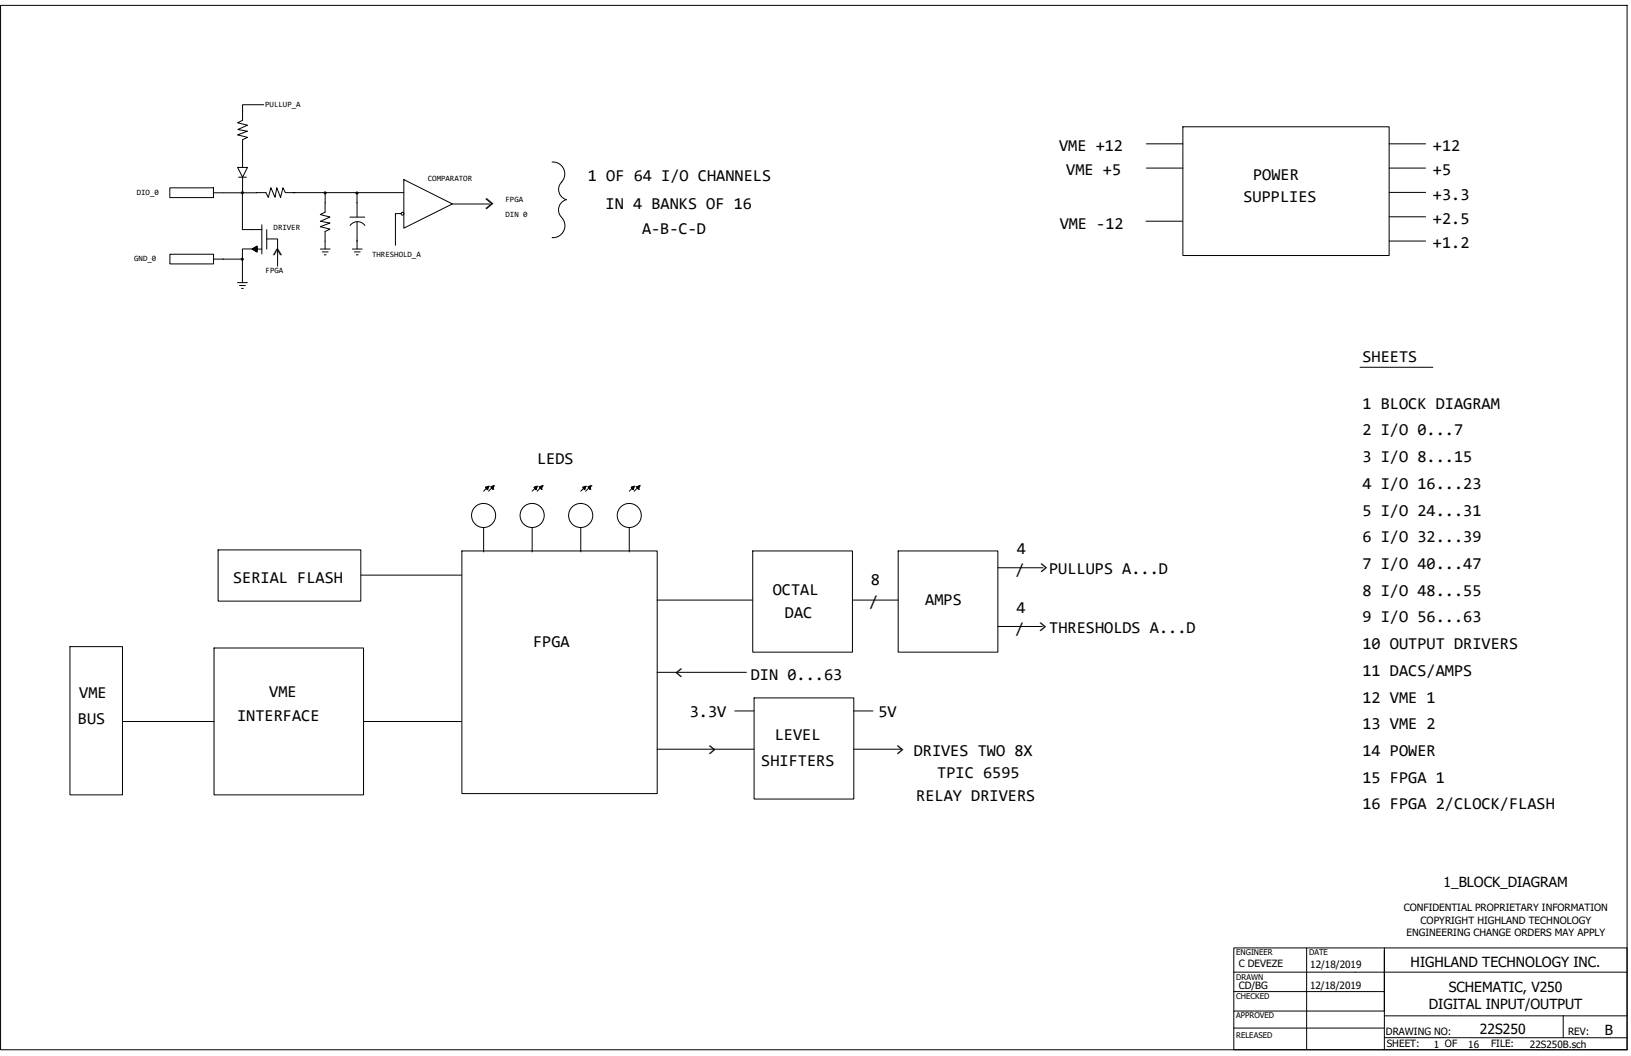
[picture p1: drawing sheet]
<svg xmlns="http://www.w3.org/2000/svg" width="432mm" height="279mm" viewBox="0 0 432 279" stroke-linecap="round" stroke-linejoin="round" font-family="sans-serif">
<g fill="none" stroke="#000" stroke-width=".26">
<path d="M.1 1.4h430.7v276.3h-430.7zM64.2 29.3v2.5l-1.3 .7 2.6 .6-2.5 1.2 2.5 .4-2.6 1 2.6 .6-1.3 .7v7.3M69.8 27.7h-5.6v1.6M303.5 38.1h9.7M313.2 33.5h54.6v34.1h-54.6zM367.8 38.1h9.6M45 49.7h11.5v2.6h-11.5zM62.9 44.3h2.6l-1.3 2.6zM63.2 46.9h2M64.2 51v9.7h2.7M64.2 46.9v4.1h3.8M64.2 51h-7.7"/>
<path d="M67.8 51h2.6l.6 1.2 .7-2.5 1.1 2.5 .5-2.5 1 2.5 .6-2.5 .6 1.3h31.4M69.3 59.5v7.7M86.1 53.6v2.5l-1.3 .7 2.6 .6-2.6 1.1 2.6 .5-2.6 1 2.6 .6-1.3 .7v4.6M86.1 50.9v2.8M92.6 57.4h4M92.7 59.6a2.41 2.41 0 0 1 3.9 .1M94.5 50.9v6.5M94.5 58.7v7.2M106.2 56.5h-1.5v8.4M106.9 47.5l12.9 6.5-12.9 6.4zM119.7 54h9.9M146.2 42.9a3.2 3.2 0 0 1 3 1.7 3.2 3.2 0 0 1-.5 3.5"/>
<path d="M148.7 57.6a3.2 3.2 0 0 1 .6 3.5 3.2 3.2 0 0 1-3.1 1.8M148.7 48.2a2.75 2.75 0 0 0 1.2 4.6M149.9 52.9a2.77 2.77 0 0 0-1.2 4.6M303.4 58.5h9.7M303.5 44.5h9.7M367.8 44.5h9.6M367.8 50.9h9.6M367.8 57.4h9.6M45 67.3h11.5v2.5h-11.5zM62.9 74.8h2.6M63.4 75.5h1.5M63.9 76.3h.5"/>
<path d="M64.2 68.6h-7.7M66.8 65.9l1.3 .8v-1.6l-1.3 .8h2.5M66.8 60.7h2.5M66.8 66h1.3M67 65.7v.4M67 65.9h-2.8v8.9M67.1 65.7h1M67.2 65.6l.1 .6h.8M67.7 66.5h.4M67.8 65.3v1.2M68 65.2h.1M68 65.1v1.6"/>
<path d="M68.1 65.4h-.6v1M70.6 63.2h2.9v7.2M70.6 60.7v5.2M84.8 65.9h2.6M85.3 66.7h1.6M85.8 67.4h.5M93.3 65.9h2.6M93.8 66.7h1.6M94.3 67.4h.5M367.8 63.8h9.6M360.1 97.2h19.2M128 139.6v6.4"/>
<path d="M128.5 128.9h.8M128.7 128.9v.2M128.7 129.2h.5M128.9 128.8v.7h.2M129.2 128.7v.5M129.3 128.7h.1M129.3 128.7l-.2 .9-.6-.7 .8-.2-1.3 1.3M130 128.8h.1M130 128.8l.7-.3-.2 1zM130 128.9h.6M130.2 128.7v.5M130.3 129.2h.3"/>
<path d="M130.3 128.7h.4M130.5 129.5h.1M130.5 128.6v.9M130.6 128.7l-1.3 1.3M130.7 128.5h.1M140.9 139.6v6.4M141.4 128.9h.7M141.6 128.9v.2M141.6 129.2h.5M141.8 128.8v.7h.2M142.1 128.7v.5M142.2 128.7l-.3 .9-.5-.7 .8-.2-1.3 1.3"/>
<path d="M142.2 128.7h.1M142.8 128.8h.1M142.8 128.8l.8-.3-.3 1zM142.9 128.9h.6M143.1 128.7v.5M143.1 129.2h.3M143.2 128.7h.4M143.3 129.5h.1M143.3 128.6v.9M143.5 128.7l-1.3 1.3M143.6 128.5h.1M153.8 139.6v6.4"/>
<path d="M154.3 128.9h.7M154.4 128.9v.2M154.5 129.2h.4M154.7 128.8v.7h.1M154.9 128.7v.5M155 128.7h.1M155 128.7l-.2 .9-.5-.7 .7-.2-1.2 1.3M155.7 128.8h.1M155.7 128.8l.8-.3-.3 1zM155.7 128.9h.7M155.9 128.7v.5M156 129.2h.3"/>
<path d="M156.1 128.7h.3M156.2 129.5h.1M156.2 128.6v.9M156.3 128.7l-1.3 1.3M156.5 128.5h.1M166.6 139.6v6.4M167.1 128.9h.8M167.3 128.9v.2M167.3 129.2h.5M167.5 128.8v.7h.2M167.8 128.7v.5M167.9 128.7h.1"/>
<path d="M167.9 128.7l-.3 .9-.5-.7 .8-.2-1.3 1.3M168.5 128.8h.1M168.5 128.8l.8-.3-.2 1zM168.6 128.9h.6M168.8 128.7v.5M168.8 129.2h.3M168.9 128.7h.4M169.1 129.5h.1M169.1 128.6v.9M169.2 128.7l-1.3 1.3M169.3 128.5h.1M57.7 145.5h37.8v13.5h-37.8z"/>
<path d="M95.6 152.2h26.6M122.3 145.8h51.7v64.2h-51.7zM173.9 158.8h25.4M199.3 145.8h26.4v26.8h-26.4zM225.7 158.8h12.1M237.8 145.8h26.4v26.8h-26.4zM264.2 150.2h11.9M18.5 171.1h13.9v39.2h-13.9zM56.7 171.5h39.5v38.8h-39.5zM174 177.9h23.6M264.2 165.8h11.7M32.4 190.9h24.3"/>
<path d="M96.3 190.9h25.9M173.9 198.2h25.7M194.5 188.1h5.1M199.6 184.7h26.4v26.7h-26.4zM226 188.1h5.1M238.5 198v.2h-12.5M326.6 257.2h104.2M345.9 250.8h20.6M366.5 251.5v26.2M326.6 272h39.9M326.6 262.4h39.9M326.6 267.5h39.9v-16.7h64.3v26.9h-104.2z"/>
<path d="M326.6 267.5v-16.7h19.3v26.9M366.5 268.8h64.3M366.5 274.6h64.3M413.9 268.7v5.8"/>
<circle cx="106.6" cy="56.5" r=".38"/>
<circle cx="128" cy="136.4" r="3.2"/>
<circle cx="140.9" cy="136.4" r="3.2"/>
<circle cx="153.7" cy="136.4" r="3.2"/>
<circle cx="166.6" cy="136.4" r="3.2"/>
</g>
<path d="M64.1 50.9l.1 .2zM86 51l.2 .1zM94.4 51l.2 .2zM64.1 68.5l.1 .1z" fill="none" stroke="#000" stroke-width=".3"/>
<path d="M64.1 50.9l.1 .1zM86 51l.1 .1zM94.4 51l.2 .1zM64.1 68.5l.1 .1z" fill="none" stroke="#000" stroke-width=".63"/>
<g font-size="5.5">
<text x="128" y="55.4">&gt;</text>
<text x="72" y="69.4">^</text>
</g>
<g font-size="4.4">
<text x="280.4" y="40">VME +12</text>
<text x="379.3" y="40">+12</text>
<text x="155.7" y="47.8">1 OF 64 I/O CHANNELS</text>
<text x="282.3" y="46.4">VME +5</text>
<text x="331.8" y="47.7">POWER</text>
<text x="379.3" y="46.4">+5</text>
<text x="329.2" y="53.5">SUPPLIES</text>
<text x="379.3" y="52.8">+3.3</text>
<text x="160.3" y="55.2">IN 4 BANKS OF 16</text>
<text x="379.3" y="59.3">+2.5</text>
<text x="170" y="62">A‐B‐C‐D</text>
<text x="280.5" y="60.6">VME ‐12</text>
<text x="379.3" y="65.7">+1.2</text>
<text x="360.7" y="95.9">SHEETS</text>
<text x="360.7" y="108.1">1 BLOCK DIAGRAM</text>
<text x="360.7" y="115.2">2 I/O 0...7</text>
<text x="142.2" y="122.9">LEDS</text>
<text x="360.7" y="122.3">3 I/O 8...15</text>
<text x="360.7" y="129.3">4 I/O 16...23</text>
<text x="360.7" y="136.4">5 I/O 24...31</text>
<text x="360.7" y="143.5">6 I/O 32...39</text>
<text x="269.2" y="146.6">4</text>
<text x="61.7" y="154.1">SERIAL FLASH</text>
<text x="230.5" y="154.7">8</text>
<text x="268.9" y="152.1">/</text>
<text x="275.1" y="151.4">&gt;PULLUPS A...D</text>
<text x="360.7" y="150.5">7 I/O 40...47</text>
<text x="204.6" y="157.4">OCTAL</text>
<text x="230.1" y="160.6">/</text>
<text x="244.9" y="160.1">AMPS</text>
<text x="360.7" y="157.6">8 I/O 48...55</text>
<text x="207.8" y="163.6">DAC</text>
<text x="268.8" y="167.6">/</text>
<text x="269.1" y="162.1">4</text>
<text x="274.8" y="167">&gt;THRESHOLDS A...D</text>
<text x="360.7" y="164.7">9 I/O 56...63</text>
<text x="141.1" y="171.2">FPGA</text>
<text x="360.7" y="171.7">10 OUTPUT DRIVERS</text>
<text x="178.6" y="179.1">&lt;</text>
<text x="198.8" y="179.9">DIN 0...63</text>
<text x="360.7" y="178.8">11 DACS/AMPS</text>
<text x="21" y="184.7">VME</text>
<text x="71.3" y="184.4">VME</text>
<text x="360.7" y="185.9">12 VME 1</text>
<text x="20.6" y="191.5">BUS</text>
<text x="62.8" y="190.7">INTERFACE</text>
<text x="182.6" y="189.8">3.3V</text>
<text x="232.5" y="189.8">5V</text>
<text x="205.1" y="195.7">LEVEL</text>
<text x="360.7" y="193">13 VME 2</text>
<text x="187.3" y="199.4">&gt;</text>
<text x="201.5" y="202.6">SHIFTERS</text>
<text x="237.1" y="199.4">&gt; DRIVES TWO 8X</text>
<text x="360.7" y="200">14 POWER</text>
<text x="248.1" y="205.8">TPIC 6595</text>
<text x="360.7" y="207.1">15 FPGA 1</text>
<text x="242.6" y="212">RELAY DRIVERS</text>
<text x="360.7" y="214.2">16 FPGA 2/CLOCK/FLASH</text>
</g>
<g font-size="3.7">
<text x="382.2" y="234.7">1_BLOCK_DIAGRAM</text>
<text x="373.5" y="255.9">HIGHLAND TECHNOLOGY INC.</text>
<text x="383.6" y="262.4">SCHEMATIC, V250</text>
<text x="378.3" y="266.9">DIGITAL INPUT/OUTPUT</text>
<text x="391.8" y="273.6">22S250</text>
<text x="424.8" y="273.8">B</text>
</g>
<g font-size="2.6">
<text x="371.6" y="241.2">CONFIDENTIAL PROPRIETARY INFORMATION</text>
<text x="376.1" y="244.4">COPYRIGHT HIGHLAND TECHNOLOGY</text>
<text x="372.4" y="247.6">ENGINEERING CHANGE ORDERS MAY APPLY</text>
<text x="327.9" y="255.9">C DEVEZE</text>
<text x="346.9" y="256.1">12/18/2019</text>
<text x="327.9" y="261.8">CD/BG</text>
<text x="346.8" y="261.7">12/18/2019</text>
<text x="366.9" y="273.9">DRAWING NO:</text>
<text x="415.1" y="273.9">REV:</text>
<text x="367.1" y="277.1">SHEET:</text>
<text x="379.6" y="277.4">1 OF</text>
<text x="388.7" y="277.3">16</text>
<text x="394.8" y="277.1">FILE:</text>
<text x="405" y="277.4">22S250B.sch</text>
</g>
<g font-size="2.1">
<text x="70.2" y="28.2">PULLUP_A</text>
<text x="113.3" y="47.8">COMPARATOR</text>
<text x="36.2" y="51.6">DIO_0</text>
<text x="133.8" y="53.5">FPGA</text>
<text x="133.8" y="57.4">DIN 0</text>
<text x="72.4" y="60.9">DRIVER</text>
<text x="35.5" y="69.1">GND_0</text>
<text x="98.5" y="67.9">THRESHOLD_A</text>
<text x="70.3" y="72.3">FPGA</text>
<text x="327.3" y="252.7">ENGINEER</text>
<text x="346.6" y="252.7">DATE</text>
<text x="327.3" y="259.2">DRAWN</text>
<text x="327.3" y="269.5">APPROVED</text>
<text x="327.3" y="264.3">CHECKED</text>
<text x="327.3" y="274.6">RELEASED</text>
</g>
</svg>
